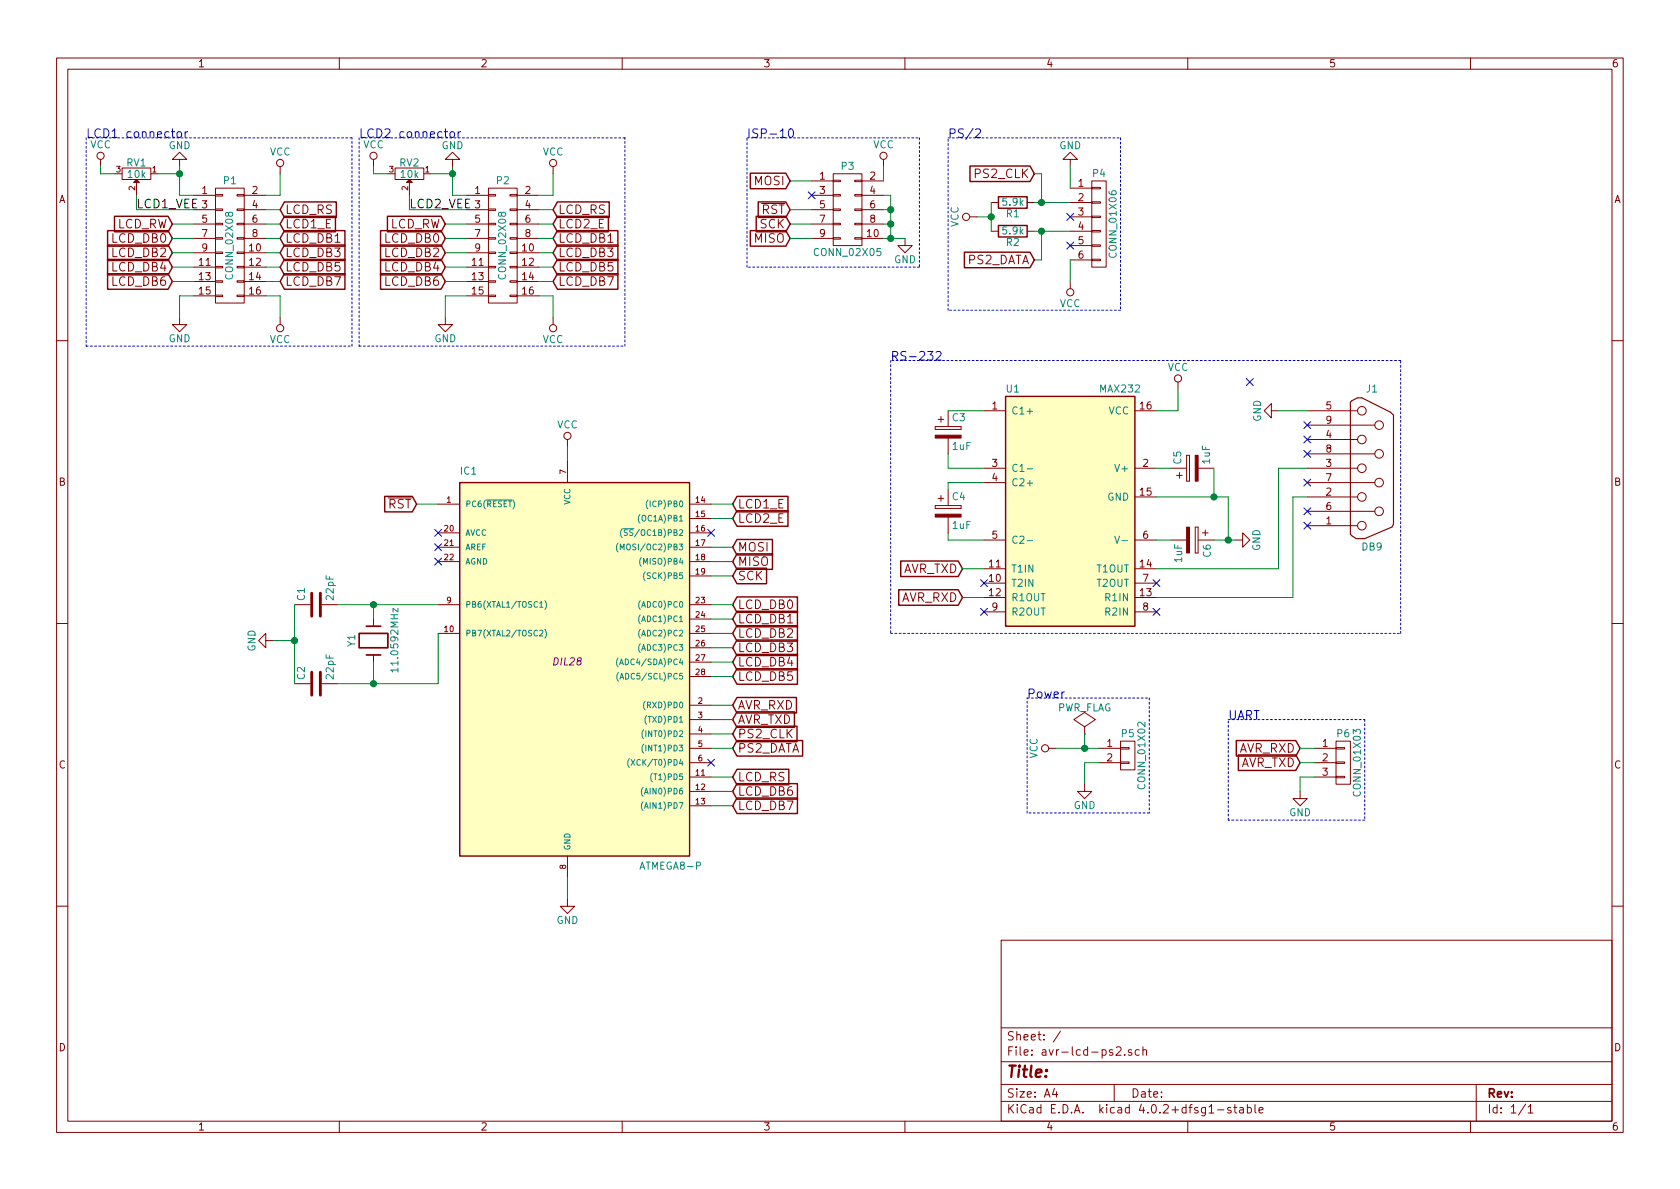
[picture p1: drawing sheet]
EESchema Schematic File Version 2
LIBS:power
LIBS:device
LIBS:transistors
LIBS:conn
LIBS:linear
LIBS:regul
LIBS:74xx
LIBS:cmos4000
LIBS:adc-dac
LIBS:memory
LIBS:xilinx
LIBS:microcontrollers
LIBS:dsp
LIBS:microchip
LIBS:analog_switches
LIBS:motorola
LIBS:texas
LIBS:intel
LIBS:audio
LIBS:interface
LIBS:digital-audio
LIBS:philips
LIBS:display
LIBS:cypress
LIBS:siliconi
LIBS:opto
LIBS:atmel
LIBS:contrib
LIBS:valves
EELAYER 25 0
EELAYER END
$Descr A4 11693 8268
encoding utf-8
Sheet 1 1
Title ""
Date ""
Rev ""
Comp ""
Comment1 ""
Comment2 ""
Comment3 ""
Comment4 ""
$EndDescr
$Comp
L CONN_02X08 P1
U 1 1
P 1600 1700
F 0 "P1" H 1600 2150 50  0000 C CNN
F 1 "CONN_02X08" V 1600 1700 50  0000 C CNN
F 2 "" H 1600 500 50  0000 C CNN
F 3 "" H 1600 500 50  0000 C CNN
	1    1600 1700
	1    0    0    -1  
$EndComp
Text GLabel 1200 1650 0    60   Input ~ 0
LCD_DB0
Text GLabel 1950 1650 2    60   Input ~ 0
LCD_DB1
Text GLabel 1200 1750 0    60   Input ~ 0
LCD_DB2
Text GLabel 1200 1850 0    60   Input ~ 0
LCD_DB4
Text GLabel 1200 1950 0    60   Input ~ 0
LCD_DB6
Text GLabel 1950 1750 2    60   Input ~ 0
LCD_DB3
Text GLabel 1950 1850 2    60   Input ~ 0
LCD_DB5
Text GLabel 1950 1950 2    60   Input ~ 0
LCD_DB7
Text GLabel 1950 1450 2    60   Input ~ 0
LCD_RS
Text GLabel 1950 1550 2    60   Input ~ 0
LCD1_E
$Comp
L VCC #PWR01
U 1 1
P 1950 1200
F 0 "#PWR01" H 1950 1050 50  0001 C CNN
F 1 "VCC" H 1950 1350 50  0000 C CNN
F 2 "" H 1950 1200 50  0000 C CNN
F 3 "" H 1950 1200 50  0000 C CNN
	1    1950 1200
	1    0    0    -1  
$EndComp
$Comp
L VCC #PWR02
U 1 1
P 1950 2200
F 0 "#PWR02" H 1950 2050 50  0001 C CNN
F 1 "VCC" H 1950 2350 50  0000 C CNN
F 2 "" H 1950 2200 50  0000 C CNN
F 3 "" H 1950 2200 50  0000 C CNN
	1    1950 2200
	-1   0    0    1   
$EndComp
Text GLabel 1200 1550 0    60   Input ~ 0
LCD_RW
$Comp
L POT RV1
U 1 1
P 950 1200
F 0 "RV1" H 950 1120 50  0000 C CNN
F 1 "10k" H 950 1200 50  0000 C CNN
F 2 "" H 950 1200 50  0000 C CNN
F 3 "" H 950 1200 50  0000 C CNN
	1    950  1200
	-1   0    0    1   
$EndComp
Text Label 950  1450 0    60   ~ 0
LCD1_VEE
$Comp
L VCC #PWR03
U 1 1
P 700 1150
F 0 "#PWR03" H 700 1000 50  0001 C CNN
F 1 "VCC" H 700 1300 50  0000 C CNN
F 2 "" H 700 1150 50  0000 C CNN
F 3 "" H 700 1150 50  0000 C CNN
	1    700  1150
	1    0    0    -1  
$EndComp
Text Notes 600  950  0    60   ~ 0
LCD1 connector
$Comp
L CONN_02X08 P2
U 1 1
P 3500 1700
F 0 "P2" H 3500 2150 50  0000 C CNN
F 1 "CONN_02X08" V 3500 1700 50  0000 C CNN
F 2 "" H 3500 500 50  0000 C CNN
F 3 "" H 3500 500 50  0000 C CNN
	1    3500 1700
	1    0    0    -1  
$EndComp
Text GLabel 3100 1650 0    60   Input ~ 0
LCD_DB0
Text GLabel 3850 1650 2    60   Input ~ 0
LCD_DB1
Text GLabel 3100 1750 0    60   Input ~ 0
LCD_DB2
Text GLabel 3100 1850 0    60   Input ~ 0
LCD_DB4
Text GLabel 3100 1950 0    60   Input ~ 0
LCD_DB6
Text GLabel 3850 1750 2    60   Input ~ 0
LCD_DB3
Text GLabel 3850 1850 2    60   Input ~ 0
LCD_DB5
Text GLabel 3850 1950 2    60   Input ~ 0
LCD_DB7
Text GLabel 3850 1450 2    60   Input ~ 0
LCD_RS
Text GLabel 3850 1550 2    60   Input ~ 0
LCD2_E
$Comp
L VCC #PWR04
U 1 1
P 3850 1200
F 0 "#PWR04" H 3850 1050 50  0001 C CNN
F 1 "VCC" H 3850 1350 50  0000 C CNN
F 2 "" H 3850 1200 50  0000 C CNN
F 3 "" H 3850 1200 50  0000 C CNN
	1    3850 1200
	1    0    0    -1  
$EndComp
$Comp
L GND #PWR05
U 1 1
P 3100 2200
F 0 "#PWR05" H 3100 1950 50  0001 C CNN
F 1 "GND" H 3100 2050 50  0000 C CNN
F 2 "" H 3100 2200 50  0000 C CNN
F 3 "" H 3100 2200 50  0000 C CNN
	1    3100 2200
	1    0    0    -1  
$EndComp
$Comp
L VCC #PWR06
U 1 1
P 3850 2200
F 0 "#PWR06" H 3850 2050 50  0001 C CNN
F 1 "VCC" H 3850 2350 50  0000 C CNN
F 2 "" H 3850 2200 50  0000 C CNN
F 3 "" H 3850 2200 50  0000 C CNN
	1    3850 2200
	-1   0    0    1   
$EndComp
Text GLabel 3100 1550 0    60   Input ~ 0
LCD_RW
$Comp
L POT RV2
U 1 1
P 2850 1200
F 0 "RV2" H 2850 1120 50  0000 C CNN
F 1 "10k" H 2850 1200 50  0000 C CNN
F 2 "" H 2850 1200 50  0000 C CNN
F 3 "" H 2850 1200 50  0000 C CNN
	1    2850 1200
	-1   0    0    1   
$EndComp
Text Label 2850 1450 0    60   ~ 0
LCD2_VEE
$Comp
L VCC #PWR07
U 1 1
P 2600 1150
F 0 "#PWR07" H 2600 1000 50  0001 C CNN
F 1 "VCC" H 2600 1300 50  0000 C CNN
F 2 "" H 2600 1150 50  0000 C CNN
F 3 "" H 2600 1150 50  0000 C CNN
	1    2600 1150
	1    0    0    -1  
$EndComp
Text Notes 2500 950  0    60   ~ 0
LCD2 connector
$Comp
L ATMEGA8-P IC1
U 1 1
P 3950 4600
F 0 "IC1" H 3200 5900 50  0000 L BNN
F 1 "ATMEGA8-P" H 4450 3150 50  0000 L BNN
F 2 "DIL28" H 3950 4600 50  0000 C CIN
F 3 "" H 3950 4600 50  0000 C CNN
	1    3950 4600
	1    0    0    -1  
$EndComp
Text GLabel 5100 4200 2    60   Input ~ 0
LCD_DB0
Text GLabel 5100 4300 2    60   Input ~ 0
LCD_DB1
Text GLabel 5100 4400 2    60   Input ~ 0
LCD_DB2
Text GLabel 5100 4500 2    60   Input ~ 0
LCD_DB3
Text GLabel 5100 4600 2    60   Input ~ 0
LCD_DB4
Text GLabel 5100 4700 2    60   Input ~ 0
LCD_DB5
Text GLabel 5100 5500 2    60   Input ~ 0
LCD_DB6
Text GLabel 5100 5600 2    60   Input ~ 0
LCD_DB7
$Comp
L Crystal Y1
U 1 1
P 2600 4450
F 0 "Y1" H 2600 4600 50  0000 C CNN
F 1 "11.0592MHz" H 2600 4300 50  0000 C CNN
F 2 "" H 2600 4450 50  0000 C CNN
F 3 "" H 2600 4450 50  0000 C CNN
	1    2600 4450
	0    -1   -1   0   
$EndComp
$Comp
L C C1
U 1 1
P 2200 4200
F 0 "C1" H 2225 4300 50  0000 L CNN
F 1 "22pF" H 2225 4100 50  0000 L CNN
F 2 "" H 2238 4050 50  0000 C CNN
F 3 "" H 2200 4200 50  0000 C CNN
	1    2200 4200
	0    -1   -1   0   
$EndComp
$Comp
L C C2
U 1 1
P 2200 4750
F 0 "C2" H 2225 4850 50  0000 L CNN
F 1 "22pF" H 2225 4650 50  0000 L CNN
F 2 "" H 2238 4600 50  0000 C CNN
F 3 "" H 2200 4750 50  0000 C CNN
	1    2200 4750
	0    -1   -1   0   
$EndComp
$Comp
L GND #PWR08
U 1 1
P 1900 4450
F 0 "#PWR08" H 1900 4200 50  0001 C CNN
F 1 "GND" H 1900 4300 50  0000 C CNN
F 2 "" H 1900 4450 50  0000 C CNN
F 3 "" H 1900 4450 50  0000 C CNN
	1    1900 4450
	0    1    1    0   
$EndComp
$Comp
L CONN_02X05 P3
U 1 1
P 5900 1450
F 0 "P3" H 5900 1750 50  0000 C CNN
F 1 "CONN_02X05" H 5900 1150 50  0000 C CNN
F 2 "" H 5900 250 50  0000 C CNN
F 3 "" H 5900 250 50  0000 C CNN
	1    5900 1450
	1    0    0    -1  
$EndComp
Text GLabel 5500 1450 0    60   Input ~ 0
~RST
NoConn ~ 5650 1350
Text GLabel 5500 1250 0    60   Input ~ 0
MOSI
Text GLabel 5500 1650 0    60   Input ~ 0
MISO
Text GLabel 5500 1550 0    60   Input ~ 0
SCK
$Comp
L GND #PWR09
U 1 1
P 6300 1650
F 0 "#PWR09" H 6300 1400 50  0001 C CNN
F 1 "GND" H 6300 1500 50  0000 C CNN
F 2 "" H 6300 1650 50  0000 C CNN
F 3 "" H 6300 1650 50  0000 C CNN
	1    6300 1650
	1    0    0    -1  
$EndComp
$Comp
L VCC #PWR010
U 1 1
P 6150 1150
F 0 "#PWR010" H 6150 1000 50  0001 C CNN
F 1 "VCC" H 6150 1300 50  0000 C CNN
F 2 "" H 6150 1150 50  0000 C CNN
F 3 "" H 6150 1150 50  0000 C CNN
	1    6150 1150
	1    0    0    -1  
$EndComp
Text GLabel 5100 3900 2    60   Input ~ 0
MISO
Text GLabel 5100 3800 2    60   Input ~ 0
MOSI
Text GLabel 5100 4000 2    60   Input ~ 0
SCK
Text GLabel 2900 3500 0    60   Input ~ 0
~RST
Text GLabel 5100 3600 2    60   Input ~ 0
LCD2_E
Text GLabel 5100 3500 2    60   Input ~ 0
LCD1_E
Text GLabel 5100 5400 2    60   Input ~ 0
LCD_RS
NoConn ~ 4950 3700
$Comp
L VCC #PWR011
U 1 1
P 3950 3100
F 0 "#PWR011" H 3950 2950 50  0001 C CNN
F 1 "VCC" H 3950 3250 50  0000 C CNN
F 2 "" H 3950 3100 50  0000 C CNN
F 3 "" H 3950 3100 50  0000 C CNN
	1    3950 3100
	1    0    0    -1  
$EndComp
NoConn ~ 3050 3700
NoConn ~ 3050 3800
NoConn ~ 3050 3900
NoConn ~ 4950 5300
Text Notes 5200 950  0    60   ~ 0
ISP-10
$Comp
L CONN_01X06 P4
U 1 1
P 7650 1550
F 0 "P4" H 7650 1900 50  0000 C CNN
F 1 "CONN_01X06" V 7750 1550 50  0000 C CNN
F 2 "" H 7650 1550 50  0000 C CNN
F 3 "" H 7650 1550 50  0000 C CNN
	1    7650 1550
	1    0    0    -1  
$EndComp
NoConn ~ 7450 1500
NoConn ~ 7450 1700
$Comp
L R R1
U 1 1
P 7050 1400
F 0 "R1" V 7130 1400 50  0000 C CNN
F 1 "5.9k" V 7050 1400 50  0000 C CNN
F 2 "" V 6980 1400 50  0000 C CNN
F 3 "" H 7050 1400 50  0000 C CNN
	1    7050 1400
	0    1    1    0   
$EndComp
$Comp
L R R2
U 1 1
P 7050 1600
F 0 "R2" V 7130 1600 50  0000 C CNN
F 1 "5.9k" V 7050 1600 50  0000 C CNN
F 2 "" V 6980 1600 50  0000 C CNN
F 3 "" H 7050 1600 50  0000 C CNN
	1    7050 1600
	0    1    1    0   
$EndComp
$Comp
L VCC #PWR012
U 1 1
P 6800 1500
F 0 "#PWR012" H 6800 1350 50  0001 C CNN
F 1 "VCC" H 6800 1650 50  0000 C CNN
F 2 "" H 6800 1500 50  0000 C CNN
F 3 "" H 6800 1500 50  0000 C CNN
	1    6800 1500
	0    -1   -1   0   
$EndComp
Text GLabel 7200 1200 0    60   Input ~ 0
PS2_CLK
Text GLabel 7200 1800 0    60   Input ~ 0
PS2_DATA
$Comp
L VCC #PWR013
U 1 1
P 7450 1950
F 0 "#PWR013" H 7450 1800 50  0001 C CNN
F 1 "VCC" H 7450 2100 50  0000 C CNN
F 2 "" H 7450 1950 50  0000 C CNN
F 3 "" H 7450 1950 50  0000 C CNN
	1    7450 1950
	-1   0    0    1   
$EndComp
$Comp
L GND #PWR014
U 1 1
P 7450 1150
F 0 "#PWR014" H 7450 900 50  0001 C CNN
F 1 "GND" H 7450 1000 50  0000 C CNN
F 2 "" H 7450 1150 50  0000 C CNN
F 3 "" H 7450 1150 50  0000 C CNN
	1    7450 1150
	-1   0    0    1   
$EndComp
Text Notes 6600 950  0    60   ~ 0
PS/2
Text GLabel 5100 5200 2    60   Input ~ 0
PS2_DATA
Text GLabel 5100 5100 2    60   Input ~ 0
PS2_CLK
$Comp
L DB9 J1
U 1 1
P 9550 3250
F 0 "J1" H 9550 3800 50  0000 C CNN
F 1 "DB9" H 9550 2700 50  0000 C CNN
F 2 "" H 9550 3250 50  0000 C CNN
F 3 "" H 9550 3250 50  0000 C CNN
	1    9550 3250
	1    0    0    -1  
$EndComp
$Comp
L MAX232 U1
U 1 1
P 7450 3550
F 0 "U1" H 7000 4400 50  0000 L CNN
F 1 "MAX232" H 7650 4400 50  0000 L CNN
F 2 "" H 7450 3550 50  0000 C CNN
F 3 "" H 7450 3550 50  0000 C CNN
	1    7450 3550
	1    0    0    -1  
$EndComp
$Comp
L CP C3
U 1 1
P 6600 3000
F 0 "C3" H 6625 3100 50  0000 L CNN
F 1 "1uF" H 6625 2900 50  0000 L CNN
F 2 "" H 6638 2850 50  0000 C CNN
F 3 "" H 6600 3000 50  0000 C CNN
	1    6600 3000
	1    0    0    -1  
$EndComp
$Comp
L CP C4
U 1 1
P 6600 3550
F 0 "C4" H 6625 3650 50  0000 L CNN
F 1 "1uF" H 6625 3450 50  0000 L CNN
F 2 "" H 6638 3400 50  0000 C CNN
F 3 "" H 6600 3550 50  0000 C CNN
	1    6600 3550
	1    0    0    -1  
$EndComp
$Comp
L CP C6
U 1 1
P 8300 3750
F 0 "C6" H 8325 3850 50  0000 L CNN
F 1 "1uF" H 8325 3650 50  0000 L CNN
F 2 "" H 8338 3600 50  0000 C CNN
F 3 "" H 8300 3750 50  0000 C CNN
	1    8300 3750
	0    1    1    0   
$EndComp
$Comp
L GND #PWR015
U 1 1
P 8600 3750
F 0 "#PWR015" H 8600 3500 50  0001 C CNN
F 1 "GND" H 8600 3600 50  0000 C CNN
F 2 "" H 8600 3750 50  0000 C CNN
F 3 "" H 8600 3750 50  0000 C CNN
	1    8600 3750
	0    -1   -1   0   
$EndComp
$Comp
L CP C5
U 1 1
P 8300 3250
F 0 "C5" H 8325 3350 50  0000 L CNN
F 1 "1uF" H 8325 3150 50  0000 L CNN
F 2 "" H 8338 3100 50  0000 C CNN
F 3 "" H 8300 3250 50  0000 C CNN
	1    8300 3250
	0    -1   -1   0   
$EndComp
$Comp
L VCC #PWR016
U 1 1
P 8200 2700
F 0 "#PWR016" H 8200 2550 50  0001 C CNN
F 1 "VCC" H 8200 2850 50  0000 C CNN
F 2 "" H 8200 2700 50  0000 C CNN
F 3 "" H 8200 2700 50  0000 C CNN
	1    8200 2700
	1    0    0    -1  
$EndComp
Text GLabel 5100 4900 2    60   Input ~ 0
AVR_RXD
Text GLabel 5100 5000 2    60   Input ~ 0
AVR_TXD
Text GLabel 6700 4150 0    60   Input ~ 0
AVR_RXD
Text GLabel 6700 3950 0    60   Input ~ 0
AVR_TXD
NoConn ~ 8050 4050
NoConn ~ 8050 4250
NoConn ~ 6850 4250
$Comp
L GND #PWR017
U 1 1
P 8900 2850
F 0 "#PWR017" H 8900 2600 50  0001 C CNN
F 1 "GND" H 8900 2700 50  0000 C CNN
F 2 "" H 8900 2850 50  0000 C CNN
F 3 "" H 8900 2850 50  0000 C CNN
	1    8900 2850
	0    1    1    0   
$EndComp
Text Notes 6200 2500 0    60   ~ 0
RS-232
$Comp
L CONN_01X02 P5
U 1 1
P 7850 5250
F 0 "P5" H 7850 5400 50  0000 C CNN
F 1 "CONN_01X02" V 7950 5250 50  0000 C CNN
F 2 "" H 7850 5250 50  0000 C CNN
F 3 "" H 7850 5250 50  0000 C CNN
	1    7850 5250
	1    0    0    -1  
$EndComp
$Comp
L GND #PWR018
U 1 1
P 7550 5450
F 0 "#PWR018" H 7550 5200 50  0001 C CNN
F 1 "GND" H 7550 5300 50  0000 C CNN
F 2 "" H 7550 5450 50  0000 C CNN
F 3 "" H 7550 5450 50  0000 C CNN
	1    7550 5450
	1    0    0    -1  
$EndComp
$Comp
L VCC #PWR019
U 1 1
P 7350 5200
F 0 "#PWR019" H 7350 5050 50  0001 C CNN
F 1 "VCC" H 7350 5350 50  0000 C CNN
F 2 "" H 7350 5200 50  0000 C CNN
F 3 "" H 7350 5200 50  0000 C CNN
	1    7350 5200
	0    -1   -1   0   
$EndComp
$Comp
L PWR_FLAG #FLG020
U 1 1
P 7550 5100
F 0 "#FLG020" H 7550 5195 50  0001 C CNN
F 1 "PWR_FLAG" H 7550 5280 50  0000 C CNN
F 2 "" H 7550 5100 50  0000 C CNN
F 3 "" H 7550 5100 50  0000 C CNN
	1    7550 5100
	1    0    0    -1  
$EndComp
$Comp
L CONN_01X03 P6
U 1 1
P 9350 5300
F 0 "P6" H 9350 5500 50  0000 C CNN
F 1 "CONN_01X03" V 9450 5300 50  0000 C CNN
F 2 "" H 9350 5300 50  0000 C CNN
F 3 "" H 9350 5300 50  0000 C CNN
	1    9350 5300
	1    0    0    -1  
$EndComp
Text GLabel 9050 5200 0    60   Input ~ 0
AVR_RXD
Text GLabel 9050 5300 0    60   Input ~ 0
AVR_TXD
Text Notes 7150 4850 0    60   ~ 0
Power
Text Notes 8550 5000 0    60   ~ 0
UART
NoConn ~ 9100 2950
NoConn ~ 9100 3050
NoConn ~ 9100 3150
NoConn ~ 9100 3350
NoConn ~ 9100 3550
NoConn ~ 9100 3650
NoConn ~ 8700 2650
NoConn ~ 6850 4050
Wire Notes Line
	9750 2500 6200 2500
Wire Notes Line
	9750 4400 9750 2500
Wire Notes Line
	6200 4400 9750 4400
Wire Notes Line
	6200 2500 6200 4400
Wire Wire Line
	8900 2850 9100 2850
Wire Wire Line
	8900 3250 9100 3250
Wire Wire Line
	8900 3950 8900 3250
Wire Wire Line
	9000 4150 8050 4150
Wire Wire Line
	9000 3450 9000 4150
Wire Wire Line
	9100 3450 9000 3450
Wire Wire Line
	6700 3950 6850 3950
Wire Wire Line
	6700 4150 6850 4150
Wire Wire Line
	4950 5000 5100 5000
Wire Wire Line
	5100 4900 4950 4900
Wire Wire Line
	8200 2700 8200 2850
Wire Wire Line
	8200 2850 8050 2850
Connection ~ 8450 3450
Connection ~ 8550 3750
Wire Wire Line
	8550 3450 8550 3750
Wire Wire Line
	8050 3450 8550 3450
Wire Wire Line
	8450 3250 8450 3450
Wire Wire Line
	8150 3250 8050 3250
Wire Wire Line
	8450 3750 8600 3750
Wire Wire Line
	8150 3750 8050 3750
Wire Wire Line
	6600 3750 6850 3750
Wire Wire Line
	6600 3700 6600 3750
Wire Wire Line
	6600 3350 6600 3400
Wire Wire Line
	6850 3350 6600 3350
Wire Wire Line
	6600 3250 6850 3250
Wire Wire Line
	6600 3150 6600 3250
Wire Wire Line
	6600 2850 6850 2850
Wire Wire Line
	8050 3950 8900 3950
Wire Wire Line
	5100 5200 4950 5200
Wire Wire Line
	5100 5100 4950 5100
Wire Notes Line
	6600 2150 6600 950 
Wire Notes Line
	7800 2150 6600 2150
Wire Notes Line
	7800 950  7800 2150
Wire Notes Line
	6600 950  7800 950 
Wire Wire Line
	7250 1800 7200 1800
Wire Wire Line
	7250 1600 7250 1800
Wire Wire Line
	7200 1200 7250 1200
Wire Wire Line
	7450 1150 7450 1300
Wire Wire Line
	7450 1950 7450 1800
Connection ~ 7250 1600
Connection ~ 7250 1400
Wire Wire Line
	7250 1200 7250 1400
Connection ~ 6900 1500
Wire Wire Line
	6800 1500 6900 1500
Wire Wire Line
	6900 1400 6900 1600
Wire Wire Line
	7200 1600 7450 1600
Wire Wire Line
	7200 1400 7450 1400
Wire Notes Line
	5200 1850 5200 950 
Wire Notes Line
	6400 1850 5200 1850
Wire Notes Line
	6400 950  6400 1850
Wire Notes Line
	5200 950  6400 950 
Wire Wire Line
	3950 3100 3950 3200
Wire Wire Line
	4950 3600 5100 3600
Wire Wire Line
	4950 3500 5100 3500
Wire Wire Line
	2900 3500 3050 3500
Wire Wire Line
	4950 4000 5100 4000
Wire Wire Line
	4950 3900 5100 3900
Wire Wire Line
	4950 3800 5100 3800
Wire Wire Line
	6150 1150 6150 1250
Connection ~ 6200 1550
Wire Wire Line
	6200 1550 6150 1550
Connection ~ 6200 1450
Wire Wire Line
	6150 1450 6200 1450
Connection ~ 6200 1650
Wire Wire Line
	6200 1350 6200 1650
Wire Wire Line
	6150 1350 6200 1350
Wire Wire Line
	6150 1650 6300 1650
Wire Wire Line
	5500 1550 5650 1550
Wire Wire Line
	5500 1650 5650 1650
Wire Wire Line
	5650 1250 5500 1250
Wire Wire Line
	5500 1450 5650 1450
Connection ~ 2050 4450
Wire Wire Line
	1900 4450 2050 4450
Wire Wire Line
	2050 4200 2050 4750
Connection ~ 2600 4200
Connection ~ 2600 4750
Wire Wire Line
	2600 4750 2600 4600
Wire Wire Line
	2350 4750 3050 4750
Wire Wire Line
	3050 4750 3050 4400
Wire Wire Line
	2600 4200 2600 4300
Wire Wire Line
	2350 4200 3050 4200
Wire Wire Line
	4950 5600 5100 5600
Wire Wire Line
	4950 5500 5100 5500
Wire Wire Line
	4950 4700 5100 4700
Wire Wire Line
	4950 4600 5100 4600
Wire Wire Line
	4950 4500 5100 4500
Wire Wire Line
	4950 4400 5100 4400
Wire Wire Line
	4950 4300 5100 4300
Wire Wire Line
	4950 4200 5100 4200
Wire Notes Line
	4350 950  2500 950 
Wire Notes Line
	4350 2400 4350 950 
Wire Notes Line
	2500 2400 4350 2400
Wire Notes Line
	2500 950  2500 2400
Wire Wire Line
	2600 1150 2600 1200
Wire Wire Line
	2600 1200 2700 1200
Wire Wire Line
	2850 1450 2850 1350
Wire Wire Line
	3100 1550 3250 1550
Wire Wire Line
	2850 1450 3250 1450
Wire Wire Line
	3750 1550 3850 1550
Wire Wire Line
	3750 1450 3850 1450
Wire Wire Line
	3850 2200 3850 2050
Wire Wire Line
	3850 2050 3750 2050
Wire Wire Line
	3100 2050 3250 2050
Wire Wire Line
	3100 2200 3100 2050
Wire Wire Line
	3850 1350 3750 1350
Wire Wire Line
	3850 1200 3850 1350
Wire Wire Line
	3850 1650 3750 1650
Wire Wire Line
	3750 1750 3850 1750
Wire Wire Line
	3750 1850 3850 1850
Wire Wire Line
	3750 1950 3850 1950
Wire Wire Line
	3100 1950 3250 1950
Wire Wire Line
	3100 1850 3250 1850
Wire Wire Line
	3100 1750 3250 1750
Wire Wire Line
	3100 1650 3250 1650
Wire Notes Line
	2450 950  600  950 
Wire Notes Line
	2450 2400 2450 950 
Wire Notes Line
	600  2400 2450 2400
Wire Notes Line
	600  950  600  2400
Wire Wire Line
	700  1150 700  1200
Wire Wire Line
	700  1200 800  1200
Wire Wire Line
	950  1450 950  1350
Wire Wire Line
	1200 1550 1350 1550
Wire Wire Line
	950  1450 1350 1450
Wire Wire Line
	1850 1550 1950 1550
Wire Wire Line
	1850 1450 1950 1450
Wire Wire Line
	1950 2200 1950 2050
Wire Wire Line
	1950 2050 1850 2050
Wire Wire Line
	1950 1350 1850 1350
Wire Wire Line
	1950 1200 1950 1350
Wire Wire Line
	1950 1650 1850 1650
Wire Wire Line
	1850 1750 1950 1750
Wire Wire Line
	1850 1850 1950 1850
Wire Wire Line
	1850 1950 1950 1950
Wire Wire Line
	1200 1950 1350 1950
Wire Wire Line
	1200 1850 1350 1850
Wire Wire Line
	1200 1750 1350 1750
Wire Wire Line
	1200 1650 1350 1650
Wire Wire Line
	7350 5200 7650 5200
Wire Wire Line
	7650 5300 7550 5300
Wire Wire Line
	7550 5300 7550 5450
Wire Wire Line
	7550 5100 7550 5200
Connection ~ 7550 5200
Wire Wire Line
	9050 5400 9150 5400
Wire Wire Line
	9050 5300 9150 5300
Wire Wire Line
	9050 5200 9150 5200
Wire Wire Line
	4950 5400 5100 5400
Wire Notes Line
	7150 4850 8000 4850
Wire Notes Line
	8000 4850 8000 5650
Wire Notes Line
	8000 5650 7150 5650
Wire Notes Line
	7150 5650 7150 4850
Wire Notes Line
	8550 5000 9500 5000
Wire Notes Line
	9500 5000 9500 5700
Wire Notes Line
	9500 5700 8550 5700
Wire Notes Line
	8550 5700 8550 5000
Wire Wire Line
	3150 1350 3250 1350
Wire Wire Line
	3150 1150 3150 1350
Wire Wire Line
	3000 1200 3150 1200
Connection ~ 3150 1200
$Comp
L GND #PWR021
U 1 1
P 1250 2200
F 0 "#PWR021" H 1250 1950 50  0001 C CNN
F 1 "GND" H 1250 2050 50  0000 C CNN
F 2 "" H 1250 2200 50  0000 C CNN
F 3 "" H 1250 2200 50  0000 C CNN
	1    1250 2200
	1    0    0    -1  
$EndComp
Wire Wire Line
	1350 2050 1250 2050
Wire Wire Line
	1250 2050 1250 2200
$Comp
L GND #PWR022
U 1 1
P 3950 6250
F 0 "#PWR022" H 3950 6000 50  0001 C CNN
F 1 "GND" H 3950 6100 50  0000 C CNN
F 2 "" H 3950 6250 50  0000 C CNN
F 3 "" H 3950 6250 50  0000 C CNN
	1    3950 6250
	1    0    0    -1  
$EndComp
Wire Wire Line
	3950 6100 3950 6250
$Comp
L GND #PWR023
U 1 1
P 1250 1150
F 0 "#PWR023" H 1250 900 50  0001 C CNN
F 1 "GND" H 1250 1000 50  0000 C CNN
F 2 "" H 1250 1150 50  0000 C CNN
F 3 "" H 1250 1150 50  0000 C CNN
	1    1250 1150
	-1   0    0    1   
$EndComp
Wire Wire Line
	1100 1200 1250 1200
Wire Wire Line
	1250 1150 1250 1350
Wire Wire Line
	1250 1350 1350 1350
Connection ~ 1250 1200
$Comp
L GND #PWR024
U 1 1
P 9050 5500
F 0 "#PWR024" H 9050 5250 50  0001 C CNN
F 1 "GND" H 9050 5350 50  0000 C CNN
F 2 "" H 9050 5500 50  0000 C CNN
F 3 "" H 9050 5500 50  0000 C CNN
	1    9050 5500
	1    0    0    -1  
$EndComp
Wire Wire Line
	9050 5500 9050 5400
$Comp
L GND #PWR021
U 1 1
P 3150 1150
F 0 "#PWR021" H 3150 900 50  0001 C CNN
F 1 "GND" H 3150 1000 50  0000 C CNN
F 2 "" H 3150 1150 50  0000 C CNN
F 3 "" H 3150 1150 50  0000 C CNN
	1    3150 1150
	-1   0    0    1   
$EndComp
$EndSCHEMATC
